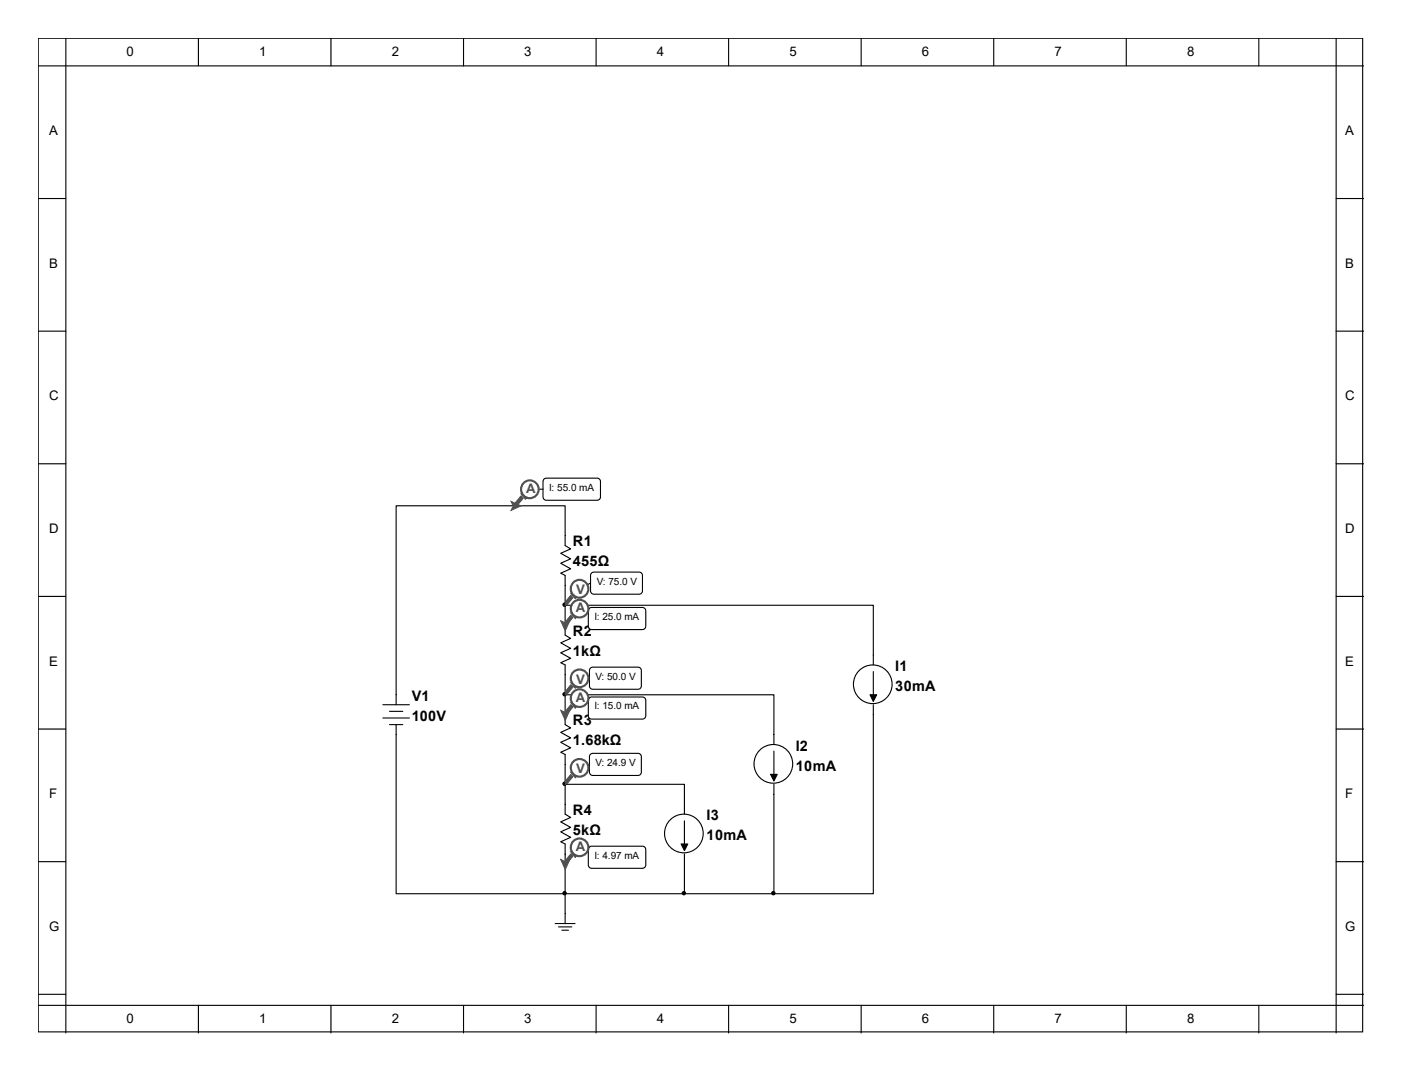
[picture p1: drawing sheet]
<svg xmlns="http://www.w3.org/2000/svg" width="279mm" height="216mm" viewBox="0 0 279 216" stroke-linecap="round" stroke-linejoin="round" font-family="sans-serif">
<g fill="none" stroke="#000" stroke-width=".22">
<path d="M7.6 7.6h264v197.9h-264zM7.6 13.1h264.2M13.1 7.6v198.1M39.5 7.6v5.5M66 7.6v5.5M92.4 7.6v5.5M118.8 7.6v5.5M145.2 7.6v5.5M171.6 7.6v5.5M198 7.6v5.5M224.5 7.6v5.5M250.9 7.6v5.5"/>
<path d="M266.3 7.6v198.1M7.6 39.5h5.5M266.3 39.5h5.5M7.6 66h5.5M266.3 66h5.5M7.6 92.4h5.5M266.3 92.4h5.5M7.6 118.8h5.5M266.3 118.8h5.5M112.6 120.5h61.4v11.9M112.6 138.4h41.6v9.9M174 133.8v4.6"/>
<path d="M7.6 145.2h5.5M76.3 140.4h5.3M76.3 143h5.3M77.6 141.7h2.7M77.6 144.3h2.7M78.9 140.4v-39.7h33.7v8l1.1 .6-2 .9 2 1.1-2 .9 2 1.1-2 .9 .9 .4v11.9l1.1 .7-2 .8 2 1.1-2 .9 2 1.1-2 .9 .9 .4v11.9l1.1 .7-2 .9 2 1.1-2 .8 2 1.1-2 .9 .9 .5v11.9l1.1 .6-2 .9 2 1.1-2 .9 2 1.1-2 .9 .9 .4v15.8M78.9 144.3v33.7h75.3M112.6 156.2h23.8v6M154.2 149.6v4.6M154.2 156.2v21.8M174 140.4v37.6h-19.8M266.3 145.2h5.5"/>
<path d="M7.6 171.6h5.5M136.4 163.5v4.6M136.4 170.1v7.9M266.3 171.6h5.5M7.6 198h5.5M110.6 183.9h4M111.3 184.6h2.6M112 185.3h1.3M266.3 198h5.5M7.6 200.2h264.2M39.5 200.2v5.5M66 200.2v5.5"/>
<path d="M92.4 200.2v5.5M118.8 200.2v5.5M145.2 200.2v5.5M171.6 200.2v5.5M198 200.2v5.5M224.5 200.2v5.5M250.9 200.2v5.5"/>
<circle cx="173.9" cy="136.3" r="3.9"/>
<circle cx="154.1" cy="152.1" r="3.9"/>
<circle cx="136.3" cy="166" r="3.9"/>
</g>
<g fill="#000" stroke="#000" stroke-width=".22">
<path d="M173.4 138.4h1.3l-.7 1.3zM153.6 154.2h1.3l-.7 1.3zM135.7 168.1h1.4l-.7 1.3z"/>
<circle cx="112.5" cy="120.4" r=".33"/>
<circle cx="112.5" cy="138.3" r=".33"/>
<circle cx="112.5" cy="156.1" r=".33"/>
<circle cx="112.5" cy="177.9" r=".33"/>
<circle cx="136.3" cy="177.9" r=".33"/>
<circle cx="154.1" cy="177.9" r=".33"/>
</g>
<path d="M117.7 150.2l.4-.2h9.1a.66 .66 0 0 1 .6 .7v3.1a.66 .66 0 0 1-.6 .6h-9.1a.66 .66 0 0 1-.6-.6v-3.1z" fill-rule="evenodd" fill="#fff" stroke="#000" stroke-width=".22"/>
<path d="M117.5 152.2l-2 .7" fill="none" stroke="#000" stroke-width=".22"/>
<path d="M113.7 154.3l.5 .4-1.1 1.3-.5 .2v-.6z" fill-rule="evenodd" fill="#505050"/>
<path d="M113.7 154.3l.5 .4-1.1 1.3-.5 .2v-.6z" fill="none" stroke="#505050" stroke-width=".21"/>
<path d="M113.7 153.8h.3l.9 .9-.3 .2z" fill-rule="evenodd" fill="#505050"/>
<path d="M113.7 153.8h.3l.9 .9-.3 .2z" fill="none" stroke="#505050" stroke-width=".21"/>
<circle cx="115.5" cy="152.9" r="1.76" fill="#fff"/>
<circle cx="115.5" cy="152.9" r="1.76" fill="none" stroke="#505050" stroke-width=".42"/>
<path d="M117.7 133.1l.4-.2h9.1a.66 .66 0 0 1 .6 .6v3.1a.66 .66 0 0 1-.6 .7h-9.1a.66 .66 0 0 1-.6-.7v-3.1z" fill-rule="evenodd" fill="#fff" stroke="#000" stroke-width=".22"/>
<path d="M115.5 135.1h2" fill="none" stroke="#000" stroke-width=".22"/>
<path d="M113.7 136.4l.5 .5-1.1 1.3-.5 .2v-.6z" fill-rule="evenodd" fill="#505050"/>
<path d="M113.7 136.4l.5 .5-1.1 1.3-.5 .2v-.6z" fill="none" stroke="#505050" stroke-width=".21"/>
<path d="M113.7 136h.3l.9 .9-.3 .2z" fill-rule="evenodd" fill="#505050"/>
<path d="M113.7 136h.3l.9 .9-.3 .2z" fill="none" stroke="#505050" stroke-width=".21"/>
<circle cx="115.5" cy="135.1" r="1.76" fill="#fff"/>
<circle cx="115.5" cy="135.1" r="1.76" fill="none" stroke="#505050" stroke-width=".42"/>
<path d="M117.9 114.1l.4-.2h9.1a.66 .66 0 0 1 .6 .7v3.1a.66 .66 0 0 1-.6 .6h-9.1a.66 .66 0 0 1-.6-.6v-3.1z" fill-rule="evenodd" fill="#fff" stroke="#000" stroke-width=".22"/>
<path d="M117.7 116.1l-2.2 1.1" fill="none" stroke="#000" stroke-width=".22"/>
<path d="M113.7 118.6l.5 .4-1.1 1.4-.5 .2v-.7z" fill-rule="evenodd" fill="#505050"/>
<path d="M113.7 118.6l.5 .4-1.1 1.4-.5 .2v-.7z" fill="none" stroke="#505050" stroke-width=".21"/>
<path d="M113.7 118.2h.3l.9 .8-.3 .3z" fill-rule="evenodd" fill="#505050"/>
<path d="M113.7 118.2h.3l.9 .8-.3 .3z" fill="none" stroke="#505050" stroke-width=".21"/>
<circle cx="115.5" cy="117.3" r="1.77" fill="#fff"/>
<circle cx="115.5" cy="117.3" r="1.77" fill="none" stroke="#505050" stroke-width=".42"/>
<path d="M108.4 95.4l.5-.2h10.1a.66 .66 0 0 1 .7 .7v3.1a.66 .66 0 0 1-.7 .6h-10.1a.66 .66 0 0 1-.7-.6v-3.1z" fill-rule="evenodd" fill="#fff" stroke="#000" stroke-width=".22"/>
<path d="M105.6 97.4h2.6" fill="none" stroke="#000" stroke-width=".22"/>
<path d="M101.9 99.9l1.9 .9-1.9 .8 .4-.8z" fill-rule="evenodd" fill="#505050"/>
<path d="M101.9 99.9l1.9 .9-1.9 .8 .4-.8z" fill="none" stroke="#505050" stroke-width=".21"/>
<path d="M103.8 98.8l.5 .4-1.1 1.3-.5 .3v-.7z" fill-rule="evenodd" fill="#505050"/>
<path d="M103.8 98.8l.5 .4-1.1 1.3-.5 .3v-.7z" fill="none" stroke="#505050" stroke-width=".21"/>
<path d="M103.8 98.3h.3l.8 .9-.2 .2z" fill-rule="evenodd" fill="#505050"/>
<path d="M103.8 98.3h.3l.8 .9-.2 .2z" fill="none" stroke="#505050" stroke-width=".21"/>
<circle cx="105.6" cy="97.5" r="1.77" fill="#fff"/>
<circle cx="105.6" cy="97.5" r="1.77" fill="none" stroke="#505050" stroke-width=".42"/>
<path d="M117.4 121.2l.5-.2h10.1a.66 .66 0 0 1 .7 .7v3a.66 .66 0 0 1-.7 .7h-10.1a.66 .66 0 0 1-.7-.7v-3z" fill-rule="evenodd" fill="#fff" stroke="#000" stroke-width=".22"/>
<path d="M115.5 121.2h2" fill="none" stroke="#000" stroke-width=".22"/>
<path d="M111.8 123.7l.8 .4 .9-.4-.9 1.9z" fill-rule="evenodd" fill="#505050"/>
<path d="M111.8 123.7l.8 .4 .9-.4-.9 1.9z" fill="none" stroke="#505050" stroke-width=".21"/>
<path d="M113.7 122.6l.5 .4-1.1 1.3-.5 .2v-.6z" fill-rule="evenodd" fill="#505050"/>
<path d="M113.7 122.6l.5 .4-1.1 1.3-.5 .2v-.6z" fill="none" stroke="#505050" stroke-width=".21"/>
<path d="M113.7 122.1h.3l.9 .9-.3 .2z" fill-rule="evenodd" fill="#505050"/>
<path d="M113.7 122.1h.3l.9 .9-.3 .2z" fill="none" stroke="#505050" stroke-width=".21"/>
<circle cx="115.5" cy="121.2" r="1.76" fill="#fff"/>
<circle cx="115.5" cy="121.2" r="1.76" fill="none" stroke="#505050" stroke-width=".42"/>
<path d="M117.4 139l.5-.2h10.1a.66 .66 0 0 1 .7 .7v3.1a.66 .66 0 0 1-.7 .6h-10.1a.66 .66 0 0 1-.7-.6v-3.1z" fill-rule="evenodd" fill="#fff" stroke="#000" stroke-width=".22"/>
<path d="M115.5 139h2" fill="none" stroke="#000" stroke-width=".22"/>
<path d="M111.8 141.5l.8 .4 .9-.4-.9 2z" fill-rule="evenodd" fill="#505050"/>
<path d="M111.8 141.5l.8 .4 .9-.4-.9 2z" fill="none" stroke="#505050" stroke-width=".21"/>
<path d="M113.7 140.4l.5 .4-1.1 1.4-.5 .2v-.7z" fill-rule="evenodd" fill="#505050"/>
<path d="M113.7 140.4l.5 .4-1.1 1.4-.5 .2v-.7z" fill="none" stroke="#505050" stroke-width=".21"/>
<path d="M113.7 140h.3l.9 .8-.3 .3z" fill-rule="evenodd" fill="#505050"/>
<path d="M113.7 140h.3l.9 .8-.3 .3z" fill="none" stroke="#505050" stroke-width=".21"/>
<circle cx="115.5" cy="139" r="1.76" fill="#fff"/>
<circle cx="115.5" cy="139" r="1.76" fill="none" stroke="#505050" stroke-width=".42"/>
<path d="M117.4 168.7l.5-.2h10.1a.66 .66 0 0 1 .7 .7v3.1a.66 .66 0 0 1-.7 .6h-10.1a.66 .66 0 0 1-.7-.6v-3.1z" fill-rule="evenodd" fill="#fff" stroke="#000" stroke-width=".22"/>
<path d="M115.5 168.8h2" fill="none" stroke="#000" stroke-width=".22"/>
<path d="M111.8 171.2l.8 .4 .9-.4-.9 2z" fill-rule="evenodd" fill="#505050"/>
<path d="M111.8 171.2l.8 .4 .9-.4-.9 2z" fill="none" stroke="#505050" stroke-width=".21"/>
<path d="M113.7 170.1l.5 .4-1.1 1.4-.5 .2v-.7z" fill-rule="evenodd" fill="#505050"/>
<path d="M113.7 170.1l.5 .4-1.1 1.4-.5 .2v-.7z" fill="none" stroke="#505050" stroke-width=".21"/>
<path d="M113.7 169.7h.3l.9 .8-.3 .3z" fill-rule="evenodd" fill="#505050"/>
<path d="M113.7 169.7h.3l.9 .8-.3 .3z" fill="none" stroke="#505050" stroke-width=".21"/>
<circle cx="115.5" cy="168.8" r="1.76" fill="#fff"/>
<circle cx="115.5" cy="168.8" r="1.76" fill="none" stroke="#505050" stroke-width=".42"/>
<g font-size="2.9">
<text x="114.2" y="108.8">R1</text>
<text x="114.2" y="112.8">455Ω</text>
<text x="114.2" y="126.7">R2</text>
<text x="114.2" y="130.6">1kΩ</text>
<text x="178.4" y="133.7">I1</text>
<text x="178.4" y="137.7">30mA</text>
<text x="82" y="139.7">V1</text>
<text x="82" y="143.6">100V</text>
<text x="114.2" y="144.5">R3</text>
<text x="114.2" y="148.5">1.68kΩ</text>
<text x="158.6" y="149.6">I2</text>
<text x="158.6" y="153.5">10mA</text>
<text x="114.2" y="162.3">R4</text>
<text x="114.2" y="166.3">5kΩ</text>
<text x="140.8" y="163.4">I3</text>
<text x="140.8" y="167.4">10mA</text>
</g>
<g font-size="2.6">
<text x="25.2" y="11.1">0</text>
<text x="51.6" y="11.1">1</text>
<text x="78.1" y="11.1">2</text>
<text x="104.5" y="11.1">3</text>
<text x="130.9" y="11.1">4</text>
<text x="157.3" y="11.1">5</text>
<text x="183.7" y="11.1">6</text>
<text x="210.1" y="11.1">7</text>
<text x="236.6" y="11.1">8</text>
<text x="9.8" y="26.9">A</text>
<text x="268.1" y="26.9">A</text>
<text x="9.8" y="53.3">B</text>
<text x="268.1" y="53.3">B</text>
<text x="9.8" y="79.8">C</text>
<text x="268.1" y="79.8">C</text>
<text x="9.8" y="106.2">D</text>
<text x="268.1" y="106.2">D</text>
<text x="9.8" y="132.6">E</text>
<text x="268.1" y="132.6">E</text>
<text x="9.8" y="159">F</text>
<text x="268.1" y="159">F</text>
<text x="9.8" y="185.4">G</text>
<text x="268.1" y="185.4">G</text>
<text x="25.2" y="203.7">0</text>
<text x="51.6" y="203.7">1</text>
<text x="78.1" y="203.7">2</text>
<text x="104.5" y="203.7">3</text>
<text x="130.9" y="203.7">4</text>
<text x="157.3" y="203.7">5</text>
<text x="183.7" y="203.7">6</text>
<text x="210.1" y="203.7">7</text>
<text x="236.6" y="203.7">8</text>
</g>
<g font-size="2.6" fill="#505050">
<text x="104.9" y="98.2">A</text>
<text x="114.9" y="118.3">V</text>
<text x="114.8" y="122">A</text>
<text x="114.9" y="136.1">V</text>
<text x="114.8" y="139.8">A</text>
<text x="114.9" y="154">V</text>
<text x="114.8" y="169.5">A</text>
</g>
<g font-size="2">
<text x="109.4" y="97.7">I: 55.0 mA</text>
<text x="118.9" y="116.4">V: 75.0 V</text>
<text x="118.5" y="123.5">I: 25.0 mA</text>
<text x="118.7" y="135.3">V: 50.0 V</text>
<text x="118.5" y="141.3">I: 15.0 mA</text>
<text x="118.7" y="152.5">V: 24.9 V</text>
<text x="118.5" y="171">I: 4.97 mA</text>
</g>
</svg>
